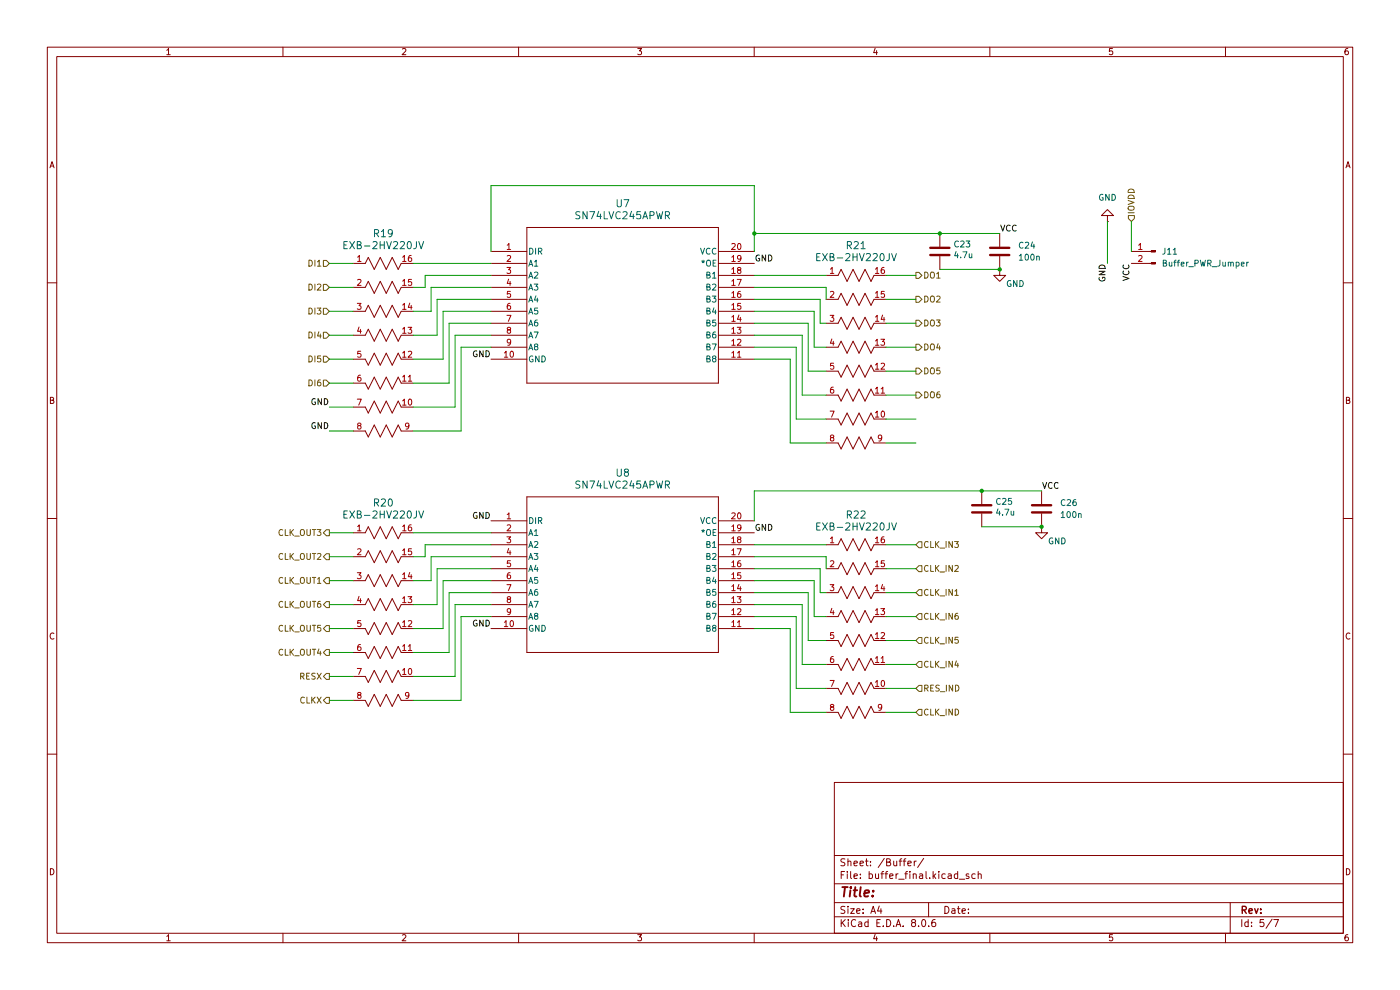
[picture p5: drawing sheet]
(kicad_sch
 (version 20231120)
 (generator "eeschema")
 (generator_version "8.0")
 (paper "A4")
 (lib_symbols
  (symbol "22res_array:EXB-2HV220JV"
   (pin_names
    (offset 0.254)) (exclude_from_sim no) (in_bom yes) (on_board yes)
   (property "Reference" "R" (at 7.62 -12.7 0) (effects (font (size 1.524 1.524))))
   (property "Value" "EXB-2HV220JV" (at 7.62 -15.24 0) (effects (font (size 1.524 1.524))))
   (property "Footprint" "RES_EXB2HV" (at 0 0 0) (effects (font (size 1.27 1.27)
    (italic yes)) (hide yes)))
   (property "Datasheet" "EXB-2HV220JV" (at 0 0 0) (effects (font (size 1.27 1.27)
    (italic yes)) (hide yes)))
   (property "Description" "" (at 0 0 0) (effects (font (size 1.27 1.27)) (hide yes)))
   (property "ki_locked" "" (at 0 0 0) (effects (font (size 1.27 1.27))))
   (symbol "EXB-2HV220JV_0_1"
    (polyline (pts (xy 2.54 -15.24) (xy 3.175 -13.97)) (stroke (width 0.2032) (type default)) (fill (type none)))
    (polyline (pts (xy 2.54 -10.16) (xy 3.175 -8.89)) (stroke (width 0.2032) (type default)) (fill (type none)))
    (polyline (pts (xy 2.54 -5.08) (xy 3.175 -3.81)) (stroke (width 0.2032) (type default)) (fill (type none)))
    (polyline (pts (xy 2.54 0) (xy 3.175 1.27)) (stroke (width 0.2032) (type default)) (fill (type none)))
    (polyline (pts (xy 3.175 -36.83) (xy 2.54 -35.56)) (stroke (width 0.2032) (type default)) (fill (type none)))
    (polyline (pts (xy 3.175 -31.75) (xy 2.54 -30.48)) (stroke (width 0.2032) (type default)) (fill (type none)))
    (polyline (pts (xy 3.175 -26.67) (xy 2.54 -25.4)) (stroke (width 0.2032) (type default)) (fill (type none)))
    (polyline (pts (xy 3.175 -21.59) (xy 2.54 -20.32)) (stroke (width 0.2032) (type default)) (fill (type none)))
    (polyline (pts (xy 3.175 -13.97) (xy 4.445 -16.51)) (stroke (width 0.2032) (type default)) (fill (type none)))
    (polyline (pts (xy 3.175 -8.89) (xy 4.445 -11.43)) (stroke (width 0.2032) (type default)) (fill (type none)))
    (polyline (pts (xy 3.175 -3.81) (xy 4.445 -6.35)) (stroke (width 0.2032) (type default)) (fill (type none)))
    (polyline (pts (xy 3.175 1.27) (xy 4.445 -1.27)) (stroke (width 0.2032) (type default)) (fill (type none)))
    (polyline (pts (xy 4.445 -34.29) (xy 3.175 -36.83)) (stroke (width 0.2032) (type default)) (fill (type none)))
    (polyline (pts (xy 4.445 -29.21) (xy 3.175 -31.75)) (stroke (width 0.2032) (type default)) (fill (type none)))
    (polyline (pts (xy 4.445 -24.13) (xy 3.175 -26.67)) (stroke (width 0.2032) (type default)) (fill (type none)))
    (polyline (pts (xy 4.445 -19.05) (xy 3.175 -21.59)) (stroke (width 0.2032) (type default)) (fill (type none)))
    (polyline (pts (xy 4.445 -16.51) (xy 5.715 -13.97)) (stroke (width 0.2032) (type default)) (fill (type none)))
    (polyline (pts (xy 4.445 -11.43) (xy 5.715 -8.89)) (stroke (width 0.2032) (type default)) (fill (type none)))
    (polyline (pts (xy 4.445 -6.35) (xy 5.715 -3.81)) (stroke (width 0.2032) (type default)) (fill (type none)))
    (polyline (pts (xy 4.445 -1.27) (xy 5.715 1.27)) (stroke (width 0.2032) (type default)) (fill (type none)))
    (polyline (pts (xy 5.715 -36.83) (xy 4.445 -34.29)) (stroke (width 0.2032) (type default)) (fill (type none)))
    (polyline (pts (xy 5.715 -31.75) (xy 4.445 -29.21)) (stroke (width 0.2032) (type default)) (fill (type none)))
    (polyline (pts (xy 5.715 -26.67) (xy 4.445 -24.13)) (stroke (width 0.2032) (type default)) (fill (type none)))
    (polyline (pts (xy 5.715 -21.59) (xy 4.445 -19.05)) (stroke (width 0.2032) (type default)) (fill (type none)))
    (polyline (pts (xy 5.715 -13.97) (xy 6.985 -16.51)) (stroke (width 0.2032) (type default)) (fill (type none)))
    (polyline (pts (xy 5.715 -8.89) (xy 6.985 -11.43)) (stroke (width 0.2032) (type default)) (fill (type none)))
    (polyline (pts (xy 5.715 -3.81) (xy 6.985 -6.35)) (stroke (width 0.2032) (type default)) (fill (type none)))
    (polyline (pts (xy 5.715 1.27) (xy 6.985 -1.27)) (stroke (width 0.2032) (type default)) (fill (type none)))
    (polyline (pts (xy 6.985 -34.29) (xy 5.715 -36.83)) (stroke (width 0.2032) (type default)) (fill (type none)))
    (polyline (pts (xy 6.985 -29.21) (xy 5.715 -31.75)) (stroke (width 0.2032) (type default)) (fill (type none)))
    (polyline (pts (xy 6.985 -24.13) (xy 5.715 -26.67)) (stroke (width 0.2032) (type default)) (fill (type none)))
    (polyline (pts (xy 6.985 -19.05) (xy 5.715 -21.59)) (stroke (width 0.2032) (type default)) (fill (type none)))
    (polyline (pts (xy 6.985 -16.51) (xy 8.255 -13.97)) (stroke (width 0.2032) (type default)) (fill (type none)))
    (polyline (pts (xy 6.985 -11.43) (xy 8.255 -8.89)) (stroke (width 0.2032) (type default)) (fill (type none)))
    (polyline (pts (xy 6.985 -6.35) (xy 8.255 -3.81)) (stroke (width 0.2032) (type default)) (fill (type none)))
    (polyline (pts (xy 6.985 -1.27) (xy 8.255 1.27)) (stroke (width 0.2032) (type default)) (fill (type none)))
    (polyline (pts (xy 8.255 -36.83) (xy 6.985 -34.29)) (stroke (width 0.2032) (type default)) (fill (type none)))
    (polyline (pts (xy 8.255 -31.75) (xy 6.985 -29.21)) (stroke (width 0.2032) (type default)) (fill (type none)))
    (polyline (pts (xy 8.255 -26.67) (xy 6.985 -24.13)) (stroke (width 0.2032) (type default)) (fill (type none)))
    (polyline (pts (xy 8.255 -21.59) (xy 6.985 -19.05)) (stroke (width 0.2032) (type default)) (fill (type none)))
    (polyline (pts (xy 8.255 -13.97) (xy 9.525 -16.51)) (stroke (width 0.2032) (type default)) (fill (type none)))
    (polyline (pts (xy 8.255 -8.89) (xy 9.525 -11.43)) (stroke (width 0.2032) (type default)) (fill (type none)))
    (polyline (pts (xy 8.255 -3.81) (xy 9.525 -6.35)) (stroke (width 0.2032) (type default)) (fill (type none)))
    (polyline (pts (xy 8.255 1.27) (xy 9.525 -1.27)) (stroke (width 0.2032) (type default)) (fill (type none)))
    (polyline (pts (xy 9.525 -34.29) (xy 8.255 -36.83)) (stroke (width 0.2032) (type default)) (fill (type none)))
    (polyline (pts (xy 9.525 -29.21) (xy 8.255 -31.75)) (stroke (width 0.2032) (type default)) (fill (type none)))
    (polyline (pts (xy 9.525 -24.13) (xy 8.255 -26.67)) (stroke (width 0.2032) (type default)) (fill (type none)))
    (polyline (pts (xy 9.525 -19.05) (xy 8.255 -21.59)) (stroke (width 0.2032) (type default)) (fill (type none)))
    (polyline (pts (xy 9.525 -16.51) (xy 10.16 -15.24)) (stroke (width 0.2032) (type default)) (fill (type none)))
    (polyline (pts (xy 9.525 -11.43) (xy 10.16 -10.16)) (stroke (width 0.2032) (type default)) (fill (type none)))
    (polyline (pts (xy 9.525 -6.35) (xy 10.16 -5.08)) (stroke (width 0.2032) (type default)) (fill (type none)))
    (polyline (pts (xy 9.525 -1.27) (xy 10.16 0)) (stroke (width 0.2032) (type default)) (fill (type none)))
    (polyline (pts (xy 10.16 -35.56) (xy 9.525 -34.29)) (stroke (width 0.2032) (type default)) (fill (type none)))
    (polyline (pts (xy 10.16 -30.48) (xy 9.525 -29.21)) (stroke (width 0.2032) (type default)) (fill (type none)))
    (polyline (pts (xy 10.16 -25.4) (xy 9.525 -24.13)) (stroke (width 0.2032) (type default)) (fill (type none)))
    (polyline (pts (xy 10.16 -20.32) (xy 9.525 -19.05)) (stroke (width 0.2032) (type default)) (fill (type none)))
    (pin unspecified line (at 0 0 0) (length 2.54) (name "" (effects (font (size 1.27 1.27)))) (number "1" (effects (font (size 1.27 1.27)))))
    (pin unspecified line (at 12.7 -30.48 180) (length 2.54) (name "" (effects (font (size 1.27 1.27)))) (number "10" (effects (font (size 1.27 1.27)))))
    (pin unspecified line (at 12.7 -25.4 180) (length 2.54) (name "" (effects (font (size 1.27 1.27)))) (number "11" (effects (font (size 1.27 1.27)))))
    (pin unspecified line (at 12.7 -20.32 180) (length 2.54) (name "" (effects (font (size 1.27 1.27)))) (number "12" (effects (font (size 1.27 1.27)))))
    (pin unspecified line (at 12.7 -15.24 180) (length 2.54) (name "" (effects (font (size 1.27 1.27)))) (number "13" (effects (font (size 1.27 1.27)))))
    (pin unspecified line (at 12.7 -10.16 180) (length 2.54) (name "" (effects (font (size 1.27 1.27)))) (number "14" (effects (font (size 1.27 1.27)))))
    (pin unspecified line (at 12.7 -5.08 180) (length 2.54) (name "" (effects (font (size 1.27 1.27)))) (number "15" (effects (font (size 1.27 1.27)))))
    (pin unspecified line (at 12.7 0 180) (length 2.54) (name "" (effects (font (size 1.27 1.27)))) (number "16" (effects (font (size 1.27 1.27)))))
    (pin unspecified line (at 0 -5.08 0) (length 2.54) (name "" (effects (font (size 1.27 1.27)))) (number "2" (effects (font (size 1.27 1.27)))))
    (pin unspecified line (at 0 -10.16 0) (length 2.54) (name "" (effects (font (size 1.27 1.27)))) (number "3" (effects (font (size 1.27 1.27)))))
    (pin unspecified line (at 0 -15.24 0) (length 2.54) (name "" (effects (font (size 1.27 1.27)))) (number "4" (effects (font (size 1.27 1.27)))))
    (pin unspecified line (at 0 -20.32 0) (length 2.54) (name "" (effects (font (size 1.27 1.27)))) (number "5" (effects (font (size 1.27 1.27)))))
    (pin unspecified line (at 0 -25.4 0) (length 2.54) (name "" (effects (font (size 1.27 1.27)))) (number "6" (effects (font (size 1.27 1.27)))))
    (pin unspecified line (at 0 -30.48 0) (length 2.54) (name "" (effects (font (size 1.27 1.27)))) (number "7" (effects (font (size 1.27 1.27)))))
    (pin unspecified line (at 0 -35.56 0) (length 2.54) (name "" (effects (font (size 1.27 1.27)))) (number "8" (effects (font (size 1.27 1.27)))))
    (pin unspecified line (at 12.7 -35.56 180) (length 2.54) (name "" (effects (font (size 1.27 1.27)))) (number "9" (effects (font (size 1.27 1.27)))))))
  (symbol "Connector:Conn_01x02_Pin"
   (pin_names
    (offset 1.016) hide) (exclude_from_sim no) (in_bom yes) (on_board yes)
   (property "Reference" "J" (at 0 2.54 0) (effects (font (size 1.27 1.27))))
   (property "Value" "Conn_01x02_Pin" (at 0 -5.08 0) (effects (font (size 1.27 1.27))))
   (property "Footprint" "" (at 0 0 0) (effects (font (size 1.27 1.27)) (hide yes)))
   (property "Datasheet" "~" (at 0 0 0) (effects (font (size 1.27 1.27)) (hide yes)))
   (property "Description" "Generic connector, single row, 01x02, script generated" (at 0 0 0) (effects (font (size 1.27 1.27)) (hide yes)))
   (property "ki_locked" "" (at 0 0 0) (effects (font (size 1.27 1.27))))
   (symbol "Conn_01x02_Pin_1_1"
    (polyline (pts (xy 1.27 -2.54) (xy 0.8636 -2.54)) (stroke (width 0.1524) (type default)) (fill (type none)))
    (polyline (pts (xy 1.27 0) (xy 0.8636 0)) (stroke (width 0.1524) (type default)) (fill (type none)))
    (rectangle (start 0.8636 -2.413) (end 0 -2.667) (stroke (width 0.1524) (type default)) (fill (type outline)))
    (rectangle (start 0.8636 0.127) (end 0 -0.127) (stroke (width 0.1524) (type default)) (fill (type outline)))
    (pin passive line (at 5.08 0 180) (length 3.81) (name "Pin_1" (effects (font (size 1.27 1.27)))) (number "1" (effects (font (size 1.27 1.27)))))
    (pin passive line (at 5.08 -2.54 180) (length 3.81) (name "Pin_2" (effects (font (size 1.27 1.27)))) (number "2" (effects (font (size 1.27 1.27)))))))
  (symbol "Device:C"
   (pin_numbers hide)
   (pin_names
    (offset 0.254)) (exclude_from_sim no) (in_bom yes) (on_board yes)
   (property "Reference" "C" (at 0.635 2.54 0) (effects (font (size 1.27 1.27)) (justify left)))
   (property "Value" "C" (at 0.635 -2.54 0) (effects (font (size 1.27 1.27)) (justify left)))
   (property "Footprint" "" (at 0.9652 -3.81 0) (effects (font (size 1.27 1.27)) (hide yes)))
   (property "Datasheet" "~" (at 0 0 0) (effects (font (size 1.27 1.27)) (hide yes)))
   (property "Description" "Unpolarized capacitor" (at 0 0 0) (effects (font (size 1.27 1.27)) (hide yes)))
   (symbol "C_0_1"
    (polyline (pts (xy -2.032 -0.762) (xy 2.032 -0.762)) (stroke (width 0.508) (type default)) (fill (type none)))
    (polyline (pts (xy -2.032 0.762) (xy 2.032 0.762)) (stroke (width 0.508) (type default)) (fill (type none))))
   (symbol "C_1_1"
    (pin passive line (at 0 3.81 270) (length 2.794) (name "~" (effects (font (size 1.27 1.27)))) (number "1" (effects (font (size 1.27 1.27)))))
    (pin passive line (at 0 -3.81 90) (length 2.794) (name "~" (effects (font (size 1.27 1.27)))) (number "2" (effects (font (size 1.27 1.27)))))))
  (symbol "SN74LVC245APWR:SN74LVC245APWR"
   (pin_names
    (offset 0.254)) (exclude_from_sim no) (in_bom yes) (on_board yes)
   (property "Reference" "U" (at 27.94 10.16 0) (effects (font (size 1.524 1.524))))
   (property "Value" "SN74LVC245APWR" (at 27.94 7.62 0) (effects (font (size 1.524 1.524))))
   (property "Footprint" "PW20" (at 0 0 0) (effects (font (size 1.27 1.27)
    (italic yes)) (hide yes)))
   (property "Datasheet" "SN74LVC245APWR" (at 0 0 0) (effects (font (size 1.27 1.27)
    (italic yes)) (hide yes)))
   (property "Description" "" (at 0 0 0) (effects (font (size 1.27 1.27)) (hide yes)))
   (property "ki_locked" "" (at 0 0 0) (effects (font (size 1.27 1.27))))
   (symbol "SN74LVC245APWR_0_1"
    (polyline (pts (xy 7.62 -27.94) (xy 48.26 -27.94)) (stroke (width 0.127) (type default)) (fill (type none)))
    (polyline (pts (xy 7.62 5.08) (xy 7.62 -27.94)) (stroke (width 0.127) (type default)) (fill (type none)))
    (polyline (pts (xy 48.26 -27.94) (xy 48.26 5.08)) (stroke (width 0.127) (type default)) (fill (type none)))
    (polyline (pts (xy 48.26 5.08) (xy 7.62 5.08)) (stroke (width 0.127) (type default)) (fill (type none)))
    (pin input line (at 0 0 0) (length 7.62) (name "DIR" (effects (font (size 1.27 1.27)))) (number "1" (effects (font (size 1.27 1.27)))))
    (pin power_in line (at 0 -22.86 0) (length 7.62) (name "GND" (effects (font (size 1.27 1.27)))) (number "10" (effects (font (size 1.27 1.27)))))
    (pin bidirectional line (at 55.88 -22.86 180) (length 7.62) (name "B8" (effects (font (size 1.27 1.27)))) (number "11" (effects (font (size 1.27 1.27)))))
    (pin bidirectional line (at 55.88 -20.32 180) (length 7.62) (name "B7" (effects (font (size 1.27 1.27)))) (number "12" (effects (font (size 1.27 1.27)))))
    (pin bidirectional line (at 55.88 -17.78 180) (length 7.62) (name "B6" (effects (font (size 1.27 1.27)))) (number "13" (effects (font (size 1.27 1.27)))))
    (pin bidirectional line (at 55.88 -15.24 180) (length 7.62) (name "B5" (effects (font (size 1.27 1.27)))) (number "14" (effects (font (size 1.27 1.27)))))
    (pin bidirectional line (at 55.88 -12.7 180) (length 7.62) (name "B4" (effects (font (size 1.27 1.27)))) (number "15" (effects (font (size 1.27 1.27)))))
    (pin bidirectional line (at 55.88 -10.16 180) (length 7.62) (name "B3" (effects (font (size 1.27 1.27)))) (number "16" (effects (font (size 1.27 1.27)))))
    (pin bidirectional line (at 55.88 -7.62 180) (length 7.62) (name "B2" (effects (font (size 1.27 1.27)))) (number "17" (effects (font (size 1.27 1.27)))))
    (pin bidirectional line (at 55.88 -5.08 180) (length 7.62) (name "B1" (effects (font (size 1.27 1.27)))) (number "18" (effects (font (size 1.27 1.27)))))
    (pin input line (at 55.88 -2.54 180) (length 7.62) (name "*OE" (effects (font (size 1.27 1.27)))) (number "19" (effects (font (size 1.27 1.27)))))
    (pin bidirectional line (at 0 -2.54 0) (length 7.62) (name "A1" (effects (font (size 1.27 1.27)))) (number "2" (effects (font (size 1.27 1.27)))))
    (pin power_in line (at 55.88 0 180) (length 7.62) (name "VCC" (effects (font (size 1.27 1.27)))) (number "20" (effects (font (size 1.27 1.27)))))
    (pin bidirectional line (at 0 -5.08 0) (length 7.62) (name "A2" (effects (font (size 1.27 1.27)))) (number "3" (effects (font (size 1.27 1.27)))))
    (pin bidirectional line (at 0 -7.62 0) (length 7.62) (name "A3" (effects (font (size 1.27 1.27)))) (number "4" (effects (font (size 1.27 1.27)))))
    (pin bidirectional line (at 0 -10.16 0) (length 7.62) (name "A4" (effects (font (size 1.27 1.27)))) (number "5" (effects (font (size 1.27 1.27)))))
    (pin bidirectional line (at 0 -12.7 0) (length 7.62) (name "A5" (effects (font (size 1.27 1.27)))) (number "6" (effects (font (size 1.27 1.27)))))
    (pin bidirectional line (at 0 -15.24 0) (length 7.62) (name "A6" (effects (font (size 1.27 1.27)))) (number "7" (effects (font (size 1.27 1.27)))))
    (pin bidirectional line (at 0 -17.78 0) (length 7.62) (name "A7" (effects (font (size 1.27 1.27)))) (number "8" (effects (font (size 1.27 1.27)))))
    (pin bidirectional line (at 0 -20.32 0) (length 7.62) (name "A8" (effects (font (size 1.27 1.27)))) (number "9" (effects (font (size 1.27 1.27)))))))
  (symbol "power:GND"
   (power)
   (pin_numbers hide)
   (pin_names
    (offset 0) hide) (exclude_from_sim no) (in_bom yes) (on_board yes)
   (property "Reference" "#PWR" (at 0 -6.35 0) (effects (font (size 1.27 1.27)) (hide yes)))
   (property "Value" "GND" (at 0 -3.81 0) (effects (font (size 1.27 1.27))))
   (property "Footprint" "" (at 0 0 0) (effects (font (size 1.27 1.27)) (hide yes)))
   (property "Datasheet" "" (at 0 0 0) (effects (font (size 1.27 1.27)) (hide yes)))
   (property "Description" "Power symbol creates a global label with name \"GND\" , ground" (at 0 0 0) (effects (font (size 1.27 1.27)) (hide yes)))
   (symbol "GND_0_1"
    (polyline (pts (xy 0 0) (xy 0 -1.27) (xy 1.27 -1.27) (xy 0 -2.54) (xy -1.27 -1.27) (xy 0 -1.27)) (stroke (width 0) (type default)) (fill (type none))))
   (symbol "GND_1_1"
    (pin power_in line (at 0 0 270) (length 0) (name "~" (effects (font (size 1.27 1.27)))) (number "1" (effects (font (size 1.27 1.27))))))))
 (junction
  (at 208.28 104.14)
  (diameter 0)
  (color 0 0 0 0))
 (junction
  (at 160.02 49.53)
  (diameter 0)
  (color 0 0 0 0))
 (junction
  (at 220.98 111.76)
  (diameter 0)
  (color 0 0 0 0))
 (junction
  (at 199.39 49.53)
  (diameter 0)
  (color 0 0 0 0))
 (junction
  (at 212.09 57.15)
  (diameter 0)
  (color 0 0 0 0))
 (wire
  (pts (xy 167.64 133.35) (xy 167.64 151.13))
  (stroke (width 0) (type default)))
 (wire
  (pts (xy 96.52 71.12) (xy 104.14 71.12))
  (stroke (width 0) (type default)))
 (wire
  (pts (xy 97.79 73.66) (xy 104.14 73.66))
  (stroke (width 0) (type default)))
 (wire
  (pts (xy 69.85 118.11) (xy 74.93 118.11))
  (stroke (width 0) (type default)))
 (wire
  (pts (xy 92.71 71.12) (xy 92.71 63.5))
  (stroke (width 0) (type default)))
 (wire
  (pts (xy 87.63 138.43) (xy 95.25 138.43))
  (stroke (width 0) (type default)))
 (wire
  (pts (xy 87.63 123.19) (xy 91.44 123.19))
  (stroke (width 0) (type default)))
 (wire
  (pts (xy 187.96 140.97) (xy 194.31 140.97))
  (stroke (width 0) (type default)))
 (wire
  (pts (xy 91.44 123.19) (xy 91.44 118.11))
  (stroke (width 0) (type default)))
 (wire
  (pts (xy 187.96 58.42) (xy 194.31 58.42))
  (stroke (width 0) (type default)))
 (wire
  (pts (xy 92.71 120.65) (xy 104.14 120.65))
  (stroke (width 0) (type default)))
 (wire
  (pts (xy 160.02 73.66) (xy 168.91 73.66))
  (stroke (width 0) (type default)))
 (wire
  (pts (xy 93.98 66.04) (xy 104.14 66.04))
  (stroke (width 0) (type default)))
 (wire
  (pts (xy 69.85 76.2) (xy 74.93 76.2))
  (stroke (width 0) (type default)))
 (wire
  (pts (xy 93.98 133.35) (xy 93.98 123.19))
  (stroke (width 0) (type default)))
 (wire
  (pts (xy 87.63 60.96) (xy 90.17 60.96))
  (stroke (width 0) (type default)))
 (wire
  (pts (xy 167.64 93.98) (xy 167.64 76.2))
  (stroke (width 0) (type default)))
 (wire
  (pts (xy 171.45 125.73) (xy 160.02 125.73))
  (stroke (width 0) (type default)))
 (wire
  (pts (xy 171.45 135.89) (xy 171.45 125.73))
  (stroke (width 0) (type default)))
 (wire
  (pts (xy 187.96 130.81) (xy 194.31 130.81))
  (stroke (width 0) (type default)))
 (wire
  (pts (xy 97.79 91.44) (xy 97.79 73.66))
  (stroke (width 0) (type default)))
 (wire
  (pts (xy 187.96 63.5) (xy 194.31 63.5))
  (stroke (width 0) (type default)))
 (wire
  (pts (xy 160.02 71.12) (xy 170.18 71.12))
  (stroke (width 0) (type default)))
 (wire
  (pts (xy 87.63 86.36) (xy 96.52 86.36))
  (stroke (width 0) (type default)))
 (wire
  (pts (xy 90.17 60.96) (xy 90.17 58.42))
  (stroke (width 0) (type default)))
 (wire
  (pts (xy 175.26 118.11) (xy 160.02 118.11))
  (stroke (width 0) (type default)))
 (wire
  (pts (xy 187.96 73.66) (xy 194.31 73.66))
  (stroke (width 0) (type default)))
 (wire
  (pts (xy 175.26 146.05) (xy 168.91 146.05))
  (stroke (width 0) (type default)))
 (wire
  (pts (xy 97.79 148.59) (xy 97.79 130.81))
  (stroke (width 0) (type default)))
 (wire
  (pts (xy 69.85 71.12) (xy 74.93 71.12))
  (stroke (width 0) (type default)))
 (wire
  (pts (xy 96.52 128.27) (xy 104.14 128.27))
  (stroke (width 0) (type default)))
 (wire
  (pts (xy 87.63 148.59) (xy 97.79 148.59))
  (stroke (width 0) (type default)))
 (wire
  (pts (xy 171.45 78.74) (xy 171.45 68.58))
  (stroke (width 0) (type default)))
 (wire
  (pts (xy 92.71 128.27) (xy 92.71 120.65))
  (stroke (width 0) (type default)))
 (wire
  (pts (xy 87.63 71.12) (xy 92.71 71.12))
  (stroke (width 0) (type default)))
 (wire
  (pts (xy 69.85 55.88) (xy 74.93 55.88))
  (stroke (width 0) (type default)))
 (wire
  (pts (xy 168.91 88.9) (xy 175.26 88.9))
  (stroke (width 0) (type default)))
 (wire
  (pts (xy 91.44 60.96) (xy 104.14 60.96))
  (stroke (width 0) (type default)))
 (wire
  (pts (xy 175.26 73.66) (xy 172.72 73.66))
  (stroke (width 0) (type default)))
 (wire
  (pts (xy 175.26 130.81) (xy 172.72 130.81))
  (stroke (width 0) (type default)))
 (wire
  (pts (xy 234.95 46.99) (xy 234.95 55.88))
  (stroke (width 0) (type default)))
 (wire
  (pts (xy 160.02 115.57) (xy 175.26 115.57))
  (stroke (width 0) (type default)))
 (wire
  (pts (xy 187.96 93.98) (xy 194.31 93.98))
  (stroke (width 0) (type default)))
 (wire
  (pts (xy 69.85 128.27) (xy 74.93 128.27))
  (stroke (width 0) (type default)))
 (wire
  (pts (xy 187.96 83.82) (xy 194.31 83.82))
  (stroke (width 0) (type default)))
 (wire
  (pts (xy 90.17 115.57) (xy 104.14 115.57))
  (stroke (width 0) (type default)))
 (wire
  (pts (xy 170.18 71.12) (xy 170.18 83.82))
  (stroke (width 0) (type default)))
 (wire
  (pts (xy 91.44 66.04) (xy 91.44 60.96))
  (stroke (width 0) (type default)))
 (wire
  (pts (xy 167.64 151.13) (xy 175.26 151.13))
  (stroke (width 0) (type default)))
 (wire
  (pts (xy 187.96 135.89) (xy 194.31 135.89))
  (stroke (width 0) (type default)))
 (wire
  (pts (xy 92.71 63.5) (xy 104.14 63.5))
  (stroke (width 0) (type default)))
 (wire
  (pts (xy 175.26 63.5) (xy 175.26 60.96))
  (stroke (width 0) (type default)))
 (wire
  (pts (xy 173.99 63.5) (xy 160.02 63.5))
  (stroke (width 0) (type default)))
 (wire
  (pts (xy 199.39 49.53) (xy 212.09 49.53))
  (stroke (width 0) (type default)))
 (wire
  (pts (xy 95.25 138.43) (xy 95.25 125.73))
  (stroke (width 0) (type default)))
 (wire
  (pts (xy 90.17 118.11) (xy 90.17 115.57))
  (stroke (width 0) (type default)))
 (wire
  (pts (xy 87.63 91.44) (xy 97.79 91.44))
  (stroke (width 0) (type default)))
 (wire
  (pts (xy 172.72 66.04) (xy 160.02 66.04))
  (stroke (width 0) (type default)))
 (wire
  (pts (xy 69.85 143.51) (xy 74.93 143.51))
  (stroke (width 0) (type default)))
 (wire
  (pts (xy 87.63 133.35) (xy 93.98 133.35))
  (stroke (width 0) (type default)))
 (wire
  (pts (xy 69.85 86.36) (xy 74.93 86.36))
  (stroke (width 0) (type default)))
 (wire
  (pts (xy 187.96 88.9) (xy 194.31 88.9))
  (stroke (width 0) (type default)))
 (wire
  (pts (xy 95.25 68.58) (xy 104.14 68.58))
  (stroke (width 0) (type default)))
 (wire
  (pts (xy 175.26 78.74) (xy 171.45 78.74))
  (stroke (width 0) (type default)))
 (wire
  (pts (xy 160.02 128.27) (xy 170.18 128.27))
  (stroke (width 0) (type default)))
 (wire
  (pts (xy 87.63 55.88) (xy 104.14 55.88))
  (stroke (width 0) (type default)))
 (wire
  (pts (xy 96.52 86.36) (xy 96.52 71.12))
  (stroke (width 0) (type default)))
 (wire
  (pts (xy 160.02 49.53) (xy 160.02 53.34))
  (stroke (width 0) (type default)))
 (wire
  (pts (xy 175.26 135.89) (xy 171.45 135.89))
  (stroke (width 0) (type default)))
 (wire
  (pts (xy 87.63 66.04) (xy 91.44 66.04))
  (stroke (width 0) (type default)))
 (wire
  (pts (xy 96.52 143.51) (xy 96.52 128.27))
  (stroke (width 0) (type default)))
 (wire
  (pts (xy 172.72 73.66) (xy 172.72 66.04))
  (stroke (width 0) (type default)))
 (wire
  (pts (xy 168.91 130.81) (xy 160.02 130.81))
  (stroke (width 0) (type default)))
 (wire
  (pts (xy 173.99 120.65) (xy 160.02 120.65))
  (stroke (width 0) (type default)))
 (wire
  (pts (xy 69.85 123.19) (xy 74.93 123.19))
  (stroke (width 0) (type default)))
 (wire
  (pts (xy 104.14 53.34) (xy 104.14 39.37))
  (stroke (width 0) (type default)))
 (wire
  (pts (xy 87.63 113.03) (xy 104.14 113.03))
  (stroke (width 0) (type default)))
 (wire
  (pts (xy 175.26 125.73) (xy 173.99 125.73))
  (stroke (width 0) (type default)))
 (wire
  (pts (xy 168.91 146.05) (xy 168.91 130.81))
  (stroke (width 0) (type default)))
 (wire
  (pts (xy 220.98 111.76) (xy 208.28 111.76))
  (stroke (width 0) (type default)))
 (wire
  (pts (xy 87.63 118.11) (xy 90.17 118.11))
  (stroke (width 0) (type default)))
 (wire
  (pts (xy 172.72 130.81) (xy 172.72 123.19))
  (stroke (width 0) (type default)))
 (wire
  (pts (xy 160.02 49.53) (xy 199.39 49.53))
  (stroke (width 0) (type default)))
 (wire
  (pts (xy 240.03 46.99) (xy 240.03 53.34))
  (stroke (width 0) (type default)))
 (wire
  (pts (xy 91.44 118.11) (xy 104.14 118.11))
  (stroke (width 0) (type default)))
 (wire
  (pts (xy 90.17 58.42) (xy 104.14 58.42))
  (stroke (width 0) (type default)))
 (wire
  (pts (xy 69.85 133.35) (xy 74.93 133.35))
  (stroke (width 0) (type default)))
 (wire
  (pts (xy 69.85 81.28) (xy 74.93 81.28))
  (stroke (width 0) (type default)))
 (wire
  (pts (xy 104.14 39.37) (xy 160.02 39.37))
  (stroke (width 0) (type default)))
 (wire
  (pts (xy 167.64 76.2) (xy 160.02 76.2))
  (stroke (width 0) (type default)))
 (wire
  (pts (xy 170.18 128.27) (xy 170.18 140.97))
  (stroke (width 0) (type default)))
 (wire
  (pts (xy 95.25 81.28) (xy 95.25 68.58))
  (stroke (width 0) (type default)))
 (wire
  (pts (xy 69.85 113.03) (xy 74.93 113.03))
  (stroke (width 0) (type default)))
 (wire
  (pts (xy 175.26 68.58) (xy 173.99 68.58))
  (stroke (width 0) (type default)))
 (wire
  (pts (xy 173.99 68.58) (xy 173.99 63.5))
  (stroke (width 0) (type default)))
 (wire
  (pts (xy 69.85 148.59) (xy 74.93 148.59))
  (stroke (width 0) (type default)))
 (wire
  (pts (xy 212.09 57.15) (xy 199.39 57.15))
  (stroke (width 0) (type default)))
 (wire
  (pts (xy 93.98 123.19) (xy 104.14 123.19))
  (stroke (width 0) (type default)))
 (wire
  (pts (xy 187.96 125.73) (xy 194.31 125.73))
  (stroke (width 0) (type default)))
 (wire
  (pts (xy 160.02 60.96) (xy 175.26 60.96))
  (stroke (width 0) (type default)))
 (wire
  (pts (xy 160.02 110.49) (xy 160.02 104.14))
  (stroke (width 0) (type default)))
 (wire
  (pts (xy 160.02 104.14) (xy 208.28 104.14))
  (stroke (width 0) (type default)))
 (wire
  (pts (xy 171.45 68.58) (xy 160.02 68.58))
  (stroke (width 0) (type default)))
 (wire
  (pts (xy 175.26 93.98) (xy 167.64 93.98))
  (stroke (width 0) (type default)))
 (wire
  (pts (xy 187.96 115.57) (xy 194.31 115.57))
  (stroke (width 0) (type default)))
 (wire
  (pts (xy 170.18 83.82) (xy 175.26 83.82))
  (stroke (width 0) (type default)))
 (wire
  (pts (xy 69.85 66.04) (xy 74.93 66.04))
  (stroke (width 0) (type default)))
 (wire
  (pts (xy 160.02 58.42) (xy 175.26 58.42))
  (stroke (width 0) (type default)))
 (wire
  (pts (xy 208.28 104.14) (xy 220.98 104.14))
  (stroke (width 0) (type default)))
 (wire
  (pts (xy 87.63 143.51) (xy 96.52 143.51))
  (stroke (width 0) (type default)))
 (wire
  (pts (xy 187.96 68.58) (xy 194.31 68.58))
  (stroke (width 0) (type default)))
 (wire
  (pts (xy 93.98 76.2) (xy 93.98 66.04))
  (stroke (width 0) (type default)))
 (wire
  (pts (xy 187.96 120.65) (xy 194.31 120.65))
  (stroke (width 0) (type default)))
 (wire
  (pts (xy 69.85 138.43) (xy 74.93 138.43))
  (stroke (width 0) (type default)))
 (wire
  (pts (xy 187.96 151.13) (xy 194.31 151.13))
  (stroke (width 0) (type default)))
 (wire
  (pts (xy 160.02 39.37) (xy 160.02 49.53))
  (stroke (width 0) (type default)))
 (wire
  (pts (xy 87.63 128.27) (xy 92.71 128.27))
  (stroke (width 0) (type default)))
 (wire
  (pts (xy 95.25 125.73) (xy 104.14 125.73))
  (stroke (width 0) (type default)))
 (wire
  (pts (xy 160.02 133.35) (xy 167.64 133.35))
  (stroke (width 0) (type default)))
 (wire
  (pts (xy 69.85 91.44) (xy 74.93 91.44))
  (stroke (width 0) (type default)))
 (wire
  (pts (xy 187.96 146.05) (xy 194.31 146.05))
  (stroke (width 0) (type default)))
 (wire
  (pts (xy 97.79 130.81) (xy 104.14 130.81))
  (stroke (width 0) (type default)))
 (wire
  (pts (xy 69.85 60.96) (xy 74.93 60.96))
  (stroke (width 0) (type default)))
 (wire
  (pts (xy 168.91 73.66) (xy 168.91 88.9))
  (stroke (width 0) (type default)))
 (wire
  (pts (xy 173.99 125.73) (xy 173.99 120.65))
  (stroke (width 0) (type default)))
 (wire
  (pts (xy 87.63 76.2) (xy 93.98 76.2))
  (stroke (width 0) (type default)))
 (wire
  (pts (xy 87.63 81.28) (xy 95.25 81.28))
  (stroke (width 0) (type default)))
 (wire
  (pts (xy 170.18 140.97) (xy 175.26 140.97))
  (stroke (width 0) (type default)))
 (wire
  (pts (xy 187.96 78.74) (xy 194.31 78.74))
  (stroke (width 0) (type default)))
 (wire
  (pts (xy 172.72 123.19) (xy 160.02 123.19))
  (stroke (width 0) (type default)))
 (wire
  (pts (xy 175.26 120.65) (xy 175.26 118.11))
  (stroke (width 0) (type default)))
 (label "GND"
  (at 69.85 91.44 180)
  (fields_autoplaced yes)
  (effects (font (size 1.27 1.27)) (justify right bottom)))
 (label "VCC"
  (at 220.98 104.14 0)
  (fields_autoplaced yes)
  (effects (font (size 1.27 1.27)) (justify left bottom)))
 (label "GND"
  (at 160.02 113.03 0)
  (fields_autoplaced yes)
  (effects (font (size 1.27 1.27)) (justify left bottom)))
 (label "GND"
  (at 69.85 86.36 180)
  (fields_autoplaced yes)
  (effects (font (size 1.27 1.27)) (justify right bottom)))
 (label "GND"
  (at 160.02 55.88 0)
  (fields_autoplaced yes)
  (effects (font (size 1.27 1.27)) (justify left bottom)))
 (label "VCC"
  (at 212.09 49.53 0)
  (fields_autoplaced yes)
  (effects (font (size 1.27 1.27)) (justify left bottom)))
 (label "GND"
  (at 234.95 55.88 270)
  (fields_autoplaced yes)
  (effects (font (size 1.27 1.27)) (justify right bottom)))
 (label "GND"
  (at 104.14 110.49 180)
  (fields_autoplaced yes)
  (effects (font (size 1.27 1.27)) (justify right bottom)))
 (label "VCC"
  (at 240.03 55.88 270)
  (fields_autoplaced yes)
  (effects (font (size 1.27 1.27)) (justify right bottom)))
 (label "GND"
  (at 104.14 76.2 180)
  (fields_autoplaced yes)
  (effects (font (size 1.27 1.27)) (justify right bottom)))
 (label "GND"
  (at 104.14 133.35 180)
  (fields_autoplaced yes)
  (effects (font (size 1.27 1.27)) (justify right bottom)))
 (hierarchical_label "CLK_IN1"
  (shape input)
  (at 194.31 125.73 0)
  (fields_autoplaced yes)
  (effects (font (size 1.27 1.27)) (justify left)))
 (hierarchical_label "CLK_OUT1"
  (shape output)
  (at 69.85 123.19 180)
  (fields_autoplaced yes)
  (effects (font (size 1.27 1.27)) (justify right)))
 (hierarchical_label "DI1"
  (shape input)
  (at 69.85 55.88 180)
  (fields_autoplaced yes)
  (effects (font (size 1.27 1.27)) (justify right)))
 (hierarchical_label "CLK_IND"
  (shape input)
  (at 194.31 151.13 0)
  (fields_autoplaced yes)
  (effects (font (size 1.27 1.27)) (justify left)))
 (hierarchical_label "CLK_IN4"
  (shape input)
  (at 194.31 140.97 0)
  (fields_autoplaced yes)
  (effects (font (size 1.27 1.27)) (justify left)))
 (hierarchical_label "CLK_OUT5"
  (shape output)
  (at 69.85 133.35 180)
  (fields_autoplaced yes)
  (effects (font (size 1.27 1.27)) (justify right)))
 (hierarchical_label "CLK_IN3"
  (shape input)
  (at 194.31 115.57 0)
  (fields_autoplaced yes)
  (effects (font (size 1.27 1.27)) (justify left)))
 (hierarchical_label "CLK_OUT2"
  (shape output)
  (at 69.85 118.11 180)
  (fields_autoplaced yes)
  (effects (font (size 1.27 1.27)) (justify right)))
 (hierarchical_label "DO6"
  (shape output)
  (at 194.31 83.82 0)
  (fields_autoplaced yes)
  (effects (font (size 1.27 1.27)) (justify left)))
 (hierarchical_label "DO1"
  (shape output)
  (at 194.31 58.42 0)
  (fields_autoplaced yes)
  (effects (font (size 1.27 1.27)) (justify left)))
 (hierarchical_label "CLK_IN2"
  (shape input)
  (at 194.31 120.65 0)
  (fields_autoplaced yes)
  (effects (font (size 1.27 1.27)) (justify left)))
 (hierarchical_label "IOVDD"
  (shape input)
  (at 240.03 46.99 90)
  (fields_autoplaced yes)
  (effects (font (size 1.27 1.27)) (justify left)))
 (hierarchical_label "CLKX"
  (shape output)
  (at 69.85 148.59 180)
  (fields_autoplaced yes)
  (effects (font (size 1.27 1.27)) (justify right)))
 (hierarchical_label "CLK_OUT3"
  (shape output)
  (at 69.85 113.03 180)
  (fields_autoplaced yes)
  (effects (font (size 1.27 1.27)) (justify right)))
 (hierarchical_label "DO4"
  (shape output)
  (at 194.31 73.66 0)
  (fields_autoplaced yes)
  (effects (font (size 1.27 1.27)) (justify left)))
 (hierarchical_label "DI5"
  (shape input)
  (at 69.85 76.2 180)
  (fields_autoplaced yes)
  (effects (font (size 1.27 1.27)) (justify right)))
 (hierarchical_label "DO2"
  (shape output)
  (at 194.31 63.5 0)
  (fields_autoplaced yes)
  (effects (font (size 1.27 1.27)) (justify left)))
 (hierarchical_label "RES_IND"
  (shape input)
  (at 194.31 146.05 0)
  (fields_autoplaced yes)
  (effects (font (size 1.27 1.27)) (justify left)))
 (hierarchical_label "DI6"
  (shape input)
  (at 69.85 81.28 180)
  (fields_autoplaced yes)
  (effects (font (size 1.27 1.27)) (justify right)))
 (hierarchical_label "RESX"
  (shape output)
  (at 69.85 143.51 180)
  (fields_autoplaced yes)
  (effects (font (size 1.27 1.27)) (justify right)))
 (hierarchical_label "CLK_OUT4"
  (shape output)
  (at 69.85 138.43 180)
  (fields_autoplaced yes)
  (effects (font (size 1.27 1.27)) (justify right)))
 (hierarchical_label "CLK_OUT6"
  (shape output)
  (at 69.85 128.27 180)
  (fields_autoplaced yes)
  (effects (font (size 1.27 1.27)) (justify right)))
 (hierarchical_label "DO5"
  (shape output)
  (at 194.31 78.74 0)
  (fields_autoplaced yes)
  (effects (font (size 1.27 1.27)) (justify left)))
 (hierarchical_label "DI4"
  (shape input)
  (at 69.85 71.12 180)
  (fields_autoplaced yes)
  (effects (font (size 1.27 1.27)) (justify right)))
 (hierarchical_label "DI3"
  (shape input)
  (at 69.85 66.04 180)
  (fields_autoplaced yes)
  (effects (font (size 1.27 1.27)) (justify right)))
 (hierarchical_label "CLK_IN6"
  (shape input)
  (at 194.31 130.81 0)
  (fields_autoplaced yes)
  (effects (font (size 1.27 1.27)) (justify left)))
 (hierarchical_label "DO3"
  (shape output)
  (at 194.31 68.58 0)
  (fields_autoplaced yes)
  (effects (font (size 1.27 1.27)) (justify left)))
 (hierarchical_label "CLK_IN5"
  (shape input)
  (at 194.31 135.89 0)
  (fields_autoplaced yes)
  (effects (font (size 1.27 1.27)) (justify left)))
 (hierarchical_label "DI2"
  (shape input)
  (at 69.85 60.96 180)
  (fields_autoplaced yes)
  (effects (font (size 1.27 1.27)) (justify right)))
 (symbol
  (lib_id "power:GND")
  (at 220.98 111.76 0)
  (unit 1)
  (exclude_from_sim no)
  (in_bom yes)
  (on_board yes)
  (dnp no)
  (property "Reference" "#PWR019" (at 220.98 118.11 0) (effects (font (size 1.27 1.27)) (hide yes)))
  (property "Value" "GND" (at 224.282 114.808 0) (effects (font (size 1.27 1.27))))
  (property "Footprint" "" (at 220.98 111.76 0) (effects (font (size 1.27 1.27)) (hide yes)))
  (property "Datasheet" "" (at 220.98 111.76 0) (effects (font (size 1.27 1.27)) (hide yes)))
  (property "Description" "Power symbol creates a global label with name \"GND\" , ground" (at 220.98 111.76 0) (effects (font (size 1.27 1.27)) (hide yes)))
  (pin "1"))
 (symbol
  (lib_id "22res_array:EXB-2HV220JV")
  (at 74.93 55.88 0)
  (unit 1)
  (exclude_from_sim no)
  (in_bom yes)
  (on_board yes)
  (dnp no)
  (fields_autoplaced yes)
  (property "Reference" "R19" (at 81.28 49.53 0) (effects (font (size 1.524 1.524))))
  (property "Value" "EXB-2HV220JV" (at 81.28 52.07 0) (effects (font (size 1.524 1.524))))
  (property "Footprint" "22res_arrayFootprints:RES_EXB2HV" (at 74.93 55.88 0) (effects (font (size 1.27 1.27)
    (italic yes)) (hide yes)))
  (property "Datasheet" "EXB-2HV220JV" (at 74.93 55.88 0) (effects (font (size 1.27 1.27)
    (italic yes)) (hide yes)))
  (property "Description" "" (at 74.93 55.88 0) (effects (font (size 1.27 1.27)) (hide yes)))
  (pin "1")
  (pin "4")
  (pin "10")
  (pin "8")
  (pin "6")
  (pin "5")
  (pin "2")
  (pin "7")
  (pin "16")
  (pin "12")
  (pin "15")
  (pin "3")
  (pin "13")
  (pin "14")
  (pin "9")
  (pin "11"))
 (symbol
  (lib_id "Device:C")
  (at 220.98 107.95 0)
  (unit 1)
  (exclude_from_sim no)
  (in_bom yes)
  (on_board yes)
  (dnp no)
  (fields_autoplaced yes)
  (property "Reference" "C26" (at 224.79 106.6799 0) (effects (font (size 1.27 1.27)) (justify left)))
  (property "Value" "100n" (at 224.79 109.2199 0) (effects (font (size 1.27 1.27)) (justify left)))
  (property "Footprint" "Capacitor_SMD:C_0402_1005Metric" (at 221.9452 111.76 0) (effects (font (size 1.27 1.27)) (hide yes)))
  (property "Datasheet" "~" (at 220.98 107.95 0) (effects (font (size 1.27 1.27)) (hide yes)))
  (property "Description" "Unpolarized capacitor" (at 220.98 107.95 0) (effects (font (size 1.27 1.27)) (hide yes)))
  (pin "2")
  (pin "1"))
 (symbol
  (lib_id "power:GND")
  (at 234.95 46.99 180)
  (unit 1)
  (exclude_from_sim no)
  (in_bom yes)
  (on_board yes)
  (dnp no)
  (fields_autoplaced yes)
  (property "Reference" "#PWR03" (at 234.95 40.64 0) (effects (font (size 1.27 1.27)) (hide yes)))
  (property "Value" "GND" (at 234.95 41.91 0) (effects (font (size 1.27 1.27))))
  (property "Footprint" "" (at 234.95 46.99 0) (effects (font (size 1.27 1.27)) (hide yes)))
  (property "Datasheet" "" (at 234.95 46.99 0) (effects (font (size 1.27 1.27)) (hide yes)))
  (property "Description" "Power symbol creates a global label with name \"GND\" , ground" (at 234.95 46.99 0) (effects (font (size 1.27 1.27)) (hide yes)))
  (pin "1"))
 (symbol
  (lib_id "22res_array:EXB-2HV220JV")
  (at 74.93 113.03 0)
  (unit 1)
  (exclude_from_sim no)
  (in_bom yes)
  (on_board yes)
  (dnp no)
  (fields_autoplaced yes)
  (property "Reference" "R20" (at 81.28 106.68 0) (effects (font (size 1.524 1.524))))
  (property "Value" "EXB-2HV220JV" (at 81.28 109.22 0) (effects (font (size 1.524 1.524))))
  (property "Footprint" "22res_arrayFootprints:RES_EXB2HV" (at 74.93 113.03 0) (effects (font (size 1.27 1.27)
    (italic yes)) (hide yes)))
  (property "Datasheet" "EXB-2HV220JV" (at 74.93 113.03 0) (effects (font (size 1.27 1.27)
    (italic yes)) (hide yes)))
  (property "Description" "" (at 74.93 113.03 0) (effects (font (size 1.27 1.27)) (hide yes)))
  (pin "1")
  (pin "4")
  (pin "10")
  (pin "8")
  (pin "6")
  (pin "5")
  (pin "2")
  (pin "7")
  (pin "16")
  (pin "12")
  (pin "15")
  (pin "3")
  (pin "13")
  (pin "14")
  (pin "9")
  (pin "11"))
 (symbol
  (lib_id "Device:C")
  (at 208.28 107.95 0)
  (unit 1)
  (exclude_from_sim no)
  (in_bom yes)
  (on_board yes)
  (dnp no)
  (property "Reference" "C25" (at 211.074 106.426 0) (effects (font (size 1.27 1.27)) (justify left)))
  (property "Value" "4.7u" (at 211.074 108.712 0) (effects (font (size 1.27 1.27)) (justify left)))
  (property "Footprint" "Capacitor_SMD:C_0603_1608Metric" (at 209.2452 111.76 0) (effects (font (size 1.27 1.27)) (hide yes)))
  (property "Datasheet" "~" (at 208.28 107.95 0) (effects (font (size 1.27 1.27)) (hide yes)))
  (property "Description" "Unpolarized capacitor" (at 208.28 107.95 0) (effects (font (size 1.27 1.27)) (hide yes)))
  (pin "2")
  (pin "1"))
 (symbol
  (lib_id "22res_array:EXB-2HV220JV")
  (at 175.26 58.42 0)
  (unit 1)
  (exclude_from_sim no)
  (in_bom yes)
  (on_board yes)
  (dnp no)
  (property "Reference" "R21" (at 181.61 52.07 0) (effects (font (size 1.524 1.524))))
  (property "Value" "EXB-2HV220JV" (at 181.61 54.61 0) (effects (font (size 1.524 1.524))))
  (property "Footprint" "22res_arrayFootprints:RES_EXB2HV" (at 175.26 58.42 0) (effects (font (size 1.27 1.27)
    (italic yes)) (hide yes)))
  (property "Datasheet" "EXB-2HV220JV" (at 175.26 58.42 0) (effects (font (size 1.27 1.27)
    (italic yes)) (hide yes)))
  (property "Description" "" (at 175.26 58.42 0) (effects (font (size 1.27 1.27)) (hide yes)))
  (pin "1")
  (pin "4")
  (pin "10")
  (pin "8")
  (pin "6")
  (pin "5")
  (pin "2")
  (pin "7")
  (pin "16")
  (pin "12")
  (pin "15")
  (pin "3")
  (pin "13")
  (pin "14")
  (pin "9")
  (pin "11"))
 (symbol
  (lib_id "22res_array:EXB-2HV220JV")
  (at 175.26 115.57 0)
  (unit 1)
  (exclude_from_sim no)
  (in_bom yes)
  (on_board yes)
  (dnp no)
  (fields_autoplaced yes)
  (property "Reference" "R22" (at 181.61 109.22 0) (effects (font (size 1.524 1.524))))
  (property "Value" "EXB-2HV220JV" (at 181.61 111.76 0) (effects (font (size 1.524 1.524))))
  (property "Footprint" "22res_arrayFootprints:RES_EXB2HV" (at 175.26 115.57 0) (effects (font (size 1.27 1.27)
    (italic yes)) (hide yes)))
  (property "Datasheet" "EXB-2HV220JV" (at 175.26 115.57 0) (effects (font (size 1.27 1.27)
    (italic yes)) (hide yes)))
  (property "Description" "" (at 175.26 115.57 0) (effects (font (size 1.27 1.27)) (hide yes)))
  (pin "1")
  (pin "4")
  (pin "10")
  (pin "8")
  (pin "6")
  (pin "5")
  (pin "2")
  (pin "7")
  (pin "16")
  (pin "12")
  (pin "15")
  (pin "3")
  (pin "13")
  (pin "14")
  (pin "9")
  (pin "11"))
 (symbol
  (lib_id "Device:C")
  (at 199.39 53.34 0)
  (unit 1)
  (exclude_from_sim no)
  (in_bom yes)
  (on_board yes)
  (dnp no)
  (property "Reference" "C23" (at 202.184 51.816 0) (effects (font (size 1.27 1.27)) (justify left)))
  (property "Value" "4.7u" (at 202.184 54.102 0) (effects (font (size 1.27 1.27)) (justify left)))
  (property "Footprint" "Capacitor_SMD:C_0603_1608Metric" (at 200.3552 57.15 0) (effects (font (size 1.27 1.27)) (hide yes)))
  (property "Datasheet" "~" (at 199.39 53.34 0) (effects (font (size 1.27 1.27)) (hide yes)))
  (property "Description" "Unpolarized capacitor" (at 199.39 53.34 0) (effects (font (size 1.27 1.27)) (hide yes)))
  (pin "2")
  (pin "1"))
 (symbol
  (lib_id "SN74LVC245APWR:SN74LVC245APWR")
  (at 104.14 53.34 0)
  (unit 1)
  (exclude_from_sim no)
  (in_bom yes)
  (on_board yes)
  (dnp no)
  (fields_autoplaced yes)
  (property "Reference" "U7" (at 132.08 43.18 0) (effects (font (size 1.524 1.524))))
  (property "Value" "SN74LVC245APWR" (at 132.08 45.72 0) (effects (font (size 1.524 1.524))))
  (property "Footprint" "SN74LVC245APWRFootprints:PW20" (at 104.14 53.34 0) (effects (font (size 1.27 1.27)
    (italic yes)) (hide yes)))
  (property "Datasheet" "SN74LVC245APWR" (at 104.14 53.34 0) (effects (font (size 1.27 1.27)
    (italic yes)) (hide yes)))
  (property "Description" "" (at 104.14 53.34 0) (effects (font (size 1.27 1.27)) (hide yes)))
  (pin "20")
  (pin "7")
  (pin "10")
  (pin "9")
  (pin "12")
  (pin "11")
  (pin "13")
  (pin "6")
  (pin "15")
  (pin "18")
  (pin "1")
  (pin "4")
  (pin "5")
  (pin "17")
  (pin "2")
  (pin "3")
  (pin "19")
  (pin "8")
  (pin "14")
  (pin "16"))
 (symbol
  (lib_id "power:GND")
  (at 212.09 57.15 0)
  (unit 1)
  (exclude_from_sim no)
  (in_bom yes)
  (on_board yes)
  (dnp no)
  (property "Reference" "#PWR018" (at 212.09 63.5 0) (effects (font (size 1.27 1.27)) (hide yes)))
  (property "Value" "GND" (at 215.392 60.198 0) (effects (font (size 1.27 1.27))))
  (property "Footprint" "" (at 212.09 57.15 0) (effects (font (size 1.27 1.27)) (hide yes)))
  (property "Datasheet" "" (at 212.09 57.15 0) (effects (font (size 1.27 1.27)) (hide yes)))
  (property "Description" "Power symbol creates a global label with name \"GND\" , ground" (at 212.09 57.15 0) (effects (font (size 1.27 1.27)) (hide yes)))
  (pin "1"))
 (symbol
  (lib_id "Device:C")
  (at 212.09 53.34 0)
  (unit 1)
  (exclude_from_sim no)
  (in_bom yes)
  (on_board yes)
  (dnp no)
  (fields_autoplaced yes)
  (property "Reference" "C24" (at 215.9 52.0699 0) (effects (font (size 1.27 1.27)) (justify left)))
  (property "Value" "100n" (at 215.9 54.6099 0) (effects (font (size 1.27 1.27)) (justify left)))
  (property "Footprint" "Capacitor_SMD:C_0402_1005Metric" (at 213.0552 57.15 0) (effects (font (size 1.27 1.27)) (hide yes)))
  (property "Datasheet" "~" (at 212.09 53.34 0) (effects (font (size 1.27 1.27)) (hide yes)))
  (property "Description" "Unpolarized capacitor" (at 212.09 53.34 0) (effects (font (size 1.27 1.27)) (hide yes)))
  (pin "2")
  (pin "1"))
 (symbol
  (lib_id "SN74LVC245APWR:SN74LVC245APWR")
  (at 104.14 110.49 0)
  (unit 1)
  (exclude_from_sim no)
  (in_bom yes)
  (on_board yes)
  (dnp no)
  (fields_autoplaced yes)
  (property "Reference" "U8" (at 132.08 100.33 0) (effects (font (size 1.524 1.524))))
  (property "Value" "SN74LVC245APWR" (at 132.08 102.87 0) (effects (font (size 1.524 1.524))))
  (property "Footprint" "PW20" (at 104.14 110.49 0) (effects (font (size 1.27 1.27)
    (italic yes)) (hide yes)))
  (property "Datasheet" "SN74LVC245APWR" (at 104.14 110.49 0) (effects (font (size 1.27 1.27)
    (italic yes)) (hide yes)))
  (property "Description" "" (at 104.14 110.49 0) (effects (font (size 1.27 1.27)) (hide yes)))
  (pin "5")
  (pin "19")
  (pin "9")
  (pin "11")
  (pin "18")
  (pin "17")
  (pin "20")
  (pin "1")
  (pin "16")
  (pin "6")
  (pin "7")
  (pin "12")
  (pin "8")
  (pin "10")
  (pin "14")
  (pin "15")
  (pin "2")
  (pin "4")
  (pin "13")
  (pin "3"))
 (symbol
  (lib_id "Connector:Conn_01x02_Pin")
  (at 245.11 53.34 0)
  (mirror y)
  (unit 1)
  (exclude_from_sim no)
  (in_bom yes)
  (on_board yes)
  (dnp no)
  (fields_autoplaced yes)
  (property "Reference" "J11" (at 246.38 53.3399 0) (effects (font (size 1.27 1.27)) (justify right)))
  (property "Value" "Buffer_PWR_Jumper" (at 246.38 55.8799 0) (effects (font (size 1.27 1.27)) (justify right)))
  (property "Footprint" "Connector_PinHeader_2.54mm:PinHeader_1x02_P2.54mm_Vertical" (at 245.11 53.34 0) (effects (font (size 1.27 1.27)) (hide yes)))
  (property "Datasheet" "~" (at 245.11 53.34 0) (effects (font (size 1.27 1.27)) (hide yes)))
  (property "Description" "Generic connector, single row, 01x02, script generated" (at 245.11 53.34 0) (effects (font (size 1.27 1.27)) (hide yes)))
  (pin "2")
  (pin "1")))
